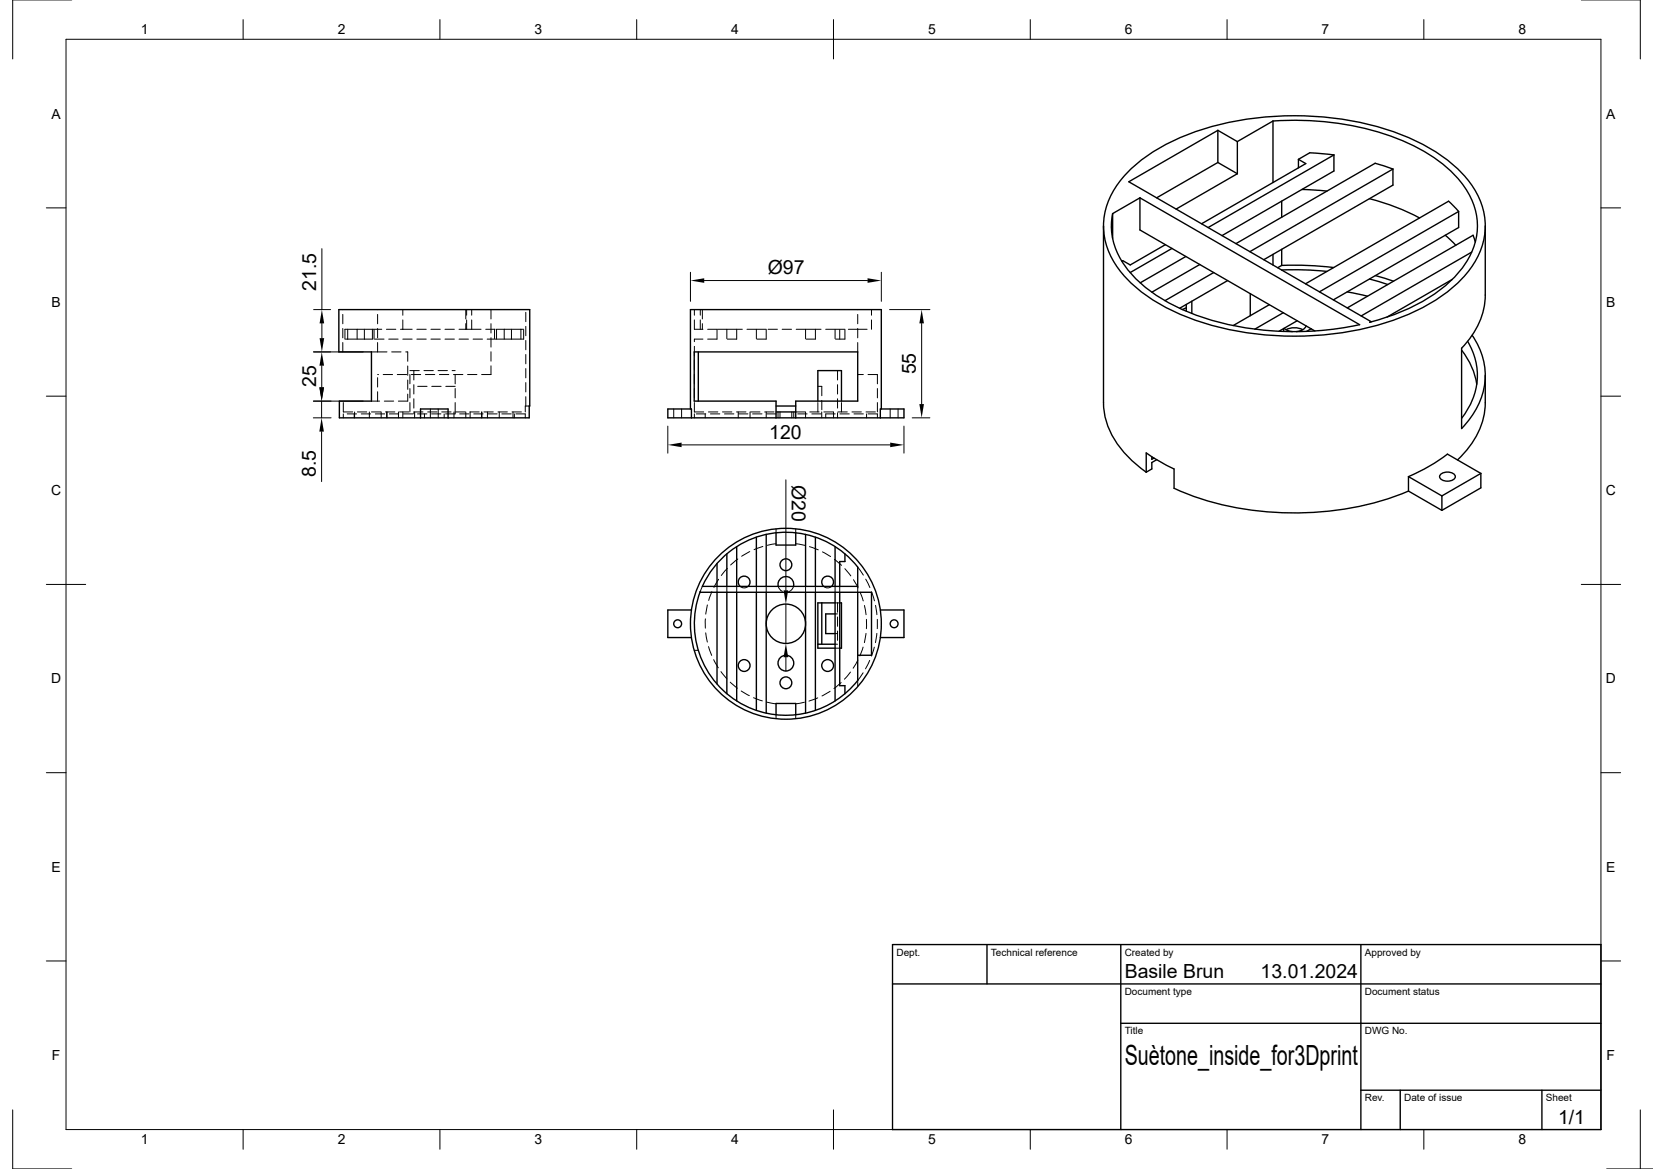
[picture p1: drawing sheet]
<svg xmlns="http://www.w3.org/2000/svg" width="420mm" height="297mm" viewBox="0 0 420 297" stroke-linecap="round" stroke-linejoin="round" font-family="sans-serif">
<!-- layer: Calque 1 -->
<g fill="none" stroke="#000" stroke-width=".25">
<path d="M18.2 0h-15v15M401.8 0h15v15M16.8 10h390v277h-390zM61.8 5v5M111.8 5v5M161.8 5v5M211.8 5v10M261.8 5v5M311.8 5v5M361.8 5v5M11.8 52.8h5M406.8 52.8h5"/>
<path d="M79.7 78.7h4.3M81.8 63.2v15.5M175.4 69.2v7.4M178.9 71.3h41.5M223.9 69.2v7.4M226 78.7h10.3M79.7 89.4h12.6M81.8 92.9v5.5M81.8 82.2v3.7M234.2 82.2v20.5M11.8 100.6h5M79.6 106.2h4.5"/>
<path d="M79.6 101.9h12.7M81.7 101.9v4.3M81.7 109.7v12.7M169.7 108.3v6.8M173.2 113h53M229.7 108.3v6.8M231.8 106.2h4.5M406.8 100.6h5M199.7 121.9v28.1M11.8 148.5h10M199.7 153.5v10M401.8 148.5h10"/>
<path d="M199.7 167v3.5M11.8 196.3h5M406.8 196.3h5M11.8 244.1h5M406.8 244.1h5M3.2 282v15h15M61.8 287v5M111.8 287v5M161.8 287v5M211.8 282v10M261.8 287v5M311.8 287v5"/>
<path d="M361.8 287v5M408.2 297h11.8M416.8 282v15"/>
</g>
<g fill="none" stroke="#000" stroke-width=".35">
<path d="M309.4 33.1l5 2.9M309.4 33.1v8.2M309.4 33.1l-22.6 13.1 61.5 35.5M314.4 36v8.1M323.4 30.7a70.3 70.3 0 0 1 37.5 7.2 28.5 28.5 0 0 1 13.4 13.6 16.7 16.7 0 0 1-3.1 17 40.9 40.9 0 0 1-20.3 12.6l-2.9 .8 .3-.2M323.4 30.7v15.7M323.4 30.7l-9 5.3M338.9 39.4l-31.9 18.4M338.9 39.4l-6.1-.6-2.9 1.7M338.9 39.4v4l-28.4 16.5M280.4 57.4v44.9a20.2 20.2 0 0 0 7 14.5l3.8 3.2M282.7 54.3v6.2"/>
<path d="M287 43.3a49.7 49.7 0 0 1 23-11.7 78.8 78.8 0 0 1 48.5 3.6 35.9 35.9 0 0 1 16.2 13 17.7 17.7 0 0 1-2.4 21.8 45.4 45.4 0 0 1-21.7 12.4 79.2 79.2 0 0 1-51.4-2.8 35.9 35.9 0 0 1-16.1-13 17.7 17.7 0 0 1 2.4-21.7zM289.6 50.3l55.9 32.2a76.5 76.5 0 0 1-44.6-3.7 35.1 35.1 0 0 1-15.8-12.3 16.6 16.6 0 0 1-2.4-12.2M289.6 50.3v8.1l44.5 25.7M289.6 50.3l-6.9 4M309.4 41.3l5 2.8M309.4 41.3l-15.5 9M314.4 44.1l-15.6 9M325.7 51.1v4.1M329.9 40.5l1.9 1.1-26.5 15.3M329.9 40.5v2.1M330.8 48.1l6.4 .4M348 50.5l6.7 2.1 6 2.8"/>
<path d="M353.9 42.9l-36.3 21M353.9 42.9l-4.5-1.4-35.4 20.4M353.9 42.9v4.1l-32.8 19M367.2 59.8l2.7 2.5M370.6 53.7l-35.4 20.4M370.6 53.7l-2.5-2.6-36.4 21M370.6 53.7v4.1l-31.8 18.4M377.4 57.4v17.6a19.6 19.6 0 0 1-6 13.5v20.4a18.4 18.4 0 0 0 5.4-17.8 19.6 19.6 0 0 0-2.8-5.9M86.1 78.7h48.5l-.1 27.5h-48.3v-4.3h8.2v-12.5h-8.3zM296.1 62.2l-8.9 5.1-1.9-1.1-.2 .2M297.8 63.1l-10.6 6.2M301.3 65.2l-11.6 6.7"/>
<path d="M301.4 78.2l-1 .4M301.4 77.4v1.7M302.8 76.5v3.1M304.8 67.2l-12.1 7M308.4 69.2l-12.4 7.2M311.9 71.3l-12.2 7M317.7 74.6v5.6M322.5 77.4l-9.2 5.3M323.4 64.6v2.7M325.6 68.6h5.3l6.3 .4M325.7 67.4h6l7.2 .6M325.7 67.4l-1.1 .6"/>
<path d="M325.7 63.4v4M326.1 79.5l-7.3 4.1M342.3 74.2l5.2 1.1M348 70.9l4.6 1.4M349.5 70l4.6 1.4M369 71l-16.6 9.6M373.9 64.1l-28 16.2M374.8 61.5l-.5-1.7-32 18.4M177.4 89.4v12.5M326.2 83.5v.7M326.3 83.4l.7 .5 1.4 .4M326.8 83.8l1.1-.4 1.3-.1 1.8 .5"/>
<path d="M329.6 81.5l-4.6 2.7M331.9 82.8a2.67 2.67 0 0 1-2.5 1.5M333.1 83.5l-1.1 .7M348.3 81.7v.1M371.4 89a18.6 18.6 0 0 1 3.8 8.6M372.9 86.7a16.6 16.6 0 0 1-1.5 19.6M377.4 95.4v6.9a20.1 20.1 0 0 1-7.1 14.6M106.8 106.2v-2.3h7v2.3M175.4 103.9v-25.2h48.5v25.2M197.2 104.7h5M197.2 103.2h5M202.2 106.2v-4.3h15.7v-12.5h-41.5v12.5h20.8v4.3"/>
<path d="M207.8 101.9v-7.7h6v7.7M223.7 106.2v-2.3h6v2.3h-60v-2.3h6v2.3M291.2 120v-4.9l3 1.9 4.1 2.2v4.8a78 78 0 0 0 47.7 4.5l2.5-.6a63.5 63.5 0 0 0 9.4-3.1M292.7 116v.7l.5-.3M293.9 116.8l-1.2 .7v1.6l-1.5 .9M187.2 138.9v10.1M192.2 136.5v12.5M194.7 135.8v13.2M202.2 135.4v3.1h-5v-3.1M204.7 135.8v13.2M207.2 136.5v12.5M212.2 138.9v10.1"/>
<path d="M357.9 121.1v3.7M357.9 121.1l8.5 4.9M357.9 124.8l8.5 4.9M366.2 120.4a2.81 2.81 0 0 1 3.5 .3 1.12 1.12 0 0 1-1.3 1.5 2.07 2.07 0 0 1-2.6-1.1zM366.4 126v3.7M376.3 120.3l-8.5-4.9a45.3 45.3 0 0 1-9.9 5.7M376.3 120.3v3.7l-9.9 5.7M376.3 120.3l-9.9 5.7M175.7 155h-6v7h6M182.2 143.2v5.8M182.2 150.5v23.3M183 142.3a23.2 23.2 0 0 1 34.9 1.8v4.9h-39.4a23.3 23.3 0 0 1 4.5-6.7z"/>
<path d="M184.7 140.7v8.3M184.7 150.5v25.7M187.2 150.5v27.6M188.1 149a1.5 1.5 0 0 1-.1-2.2 1.5 1.5 0 0 1 2.2 0 1.5 1.5 0 0 1-.1 2.2M192.2 150.5v30M194.7 150.5v30.7M197.7 149a2 2 0 0 1 2-2.5 2 2 0 0 1 1.9 2.5M204.7 150.5v30.7M207.2 150.5v30M208.8 153.2v10.5M209.3 149a1.5 1.5 0 0 1-.1-2.2 1.5 1.5 0 0 1 2.2 0 1.5 1.5 0 0 1-.1 2.2M212.2 156h-2.4v5h2.4"/>
<path d="M212.2 153.2h-4.4v11.5h4.4M212.2 150.5v27.6M213.4 153.2h.4v11.5h-.4M213.4 150.5v23.7h1.3v2M214.7 140.7v2h-1.3v6.3M217.9 150.5v22.4a23.2 23.2 0 0 1-29.7 5.8 23.2 23.2 0 0 1-10.3-28.4v.2h43.5v16h-3.5M223.7 155h6v7h-6M207.8 163.7h4.4M197.2 181.6v-2.9h5v2.9M226.8 240h180v47h-180zM250.8 240v10M284.8 240v47"/>
<path d="M345.8 240v47M226.8 250h180M284.8 260h122M345.8 277h61M355.8 277v10M391.8 277v10"/>
<circle cx="172.2" cy="158.5" r="1"/>
<circle cx="199.7" cy="158.5" r="24.3"/>
<circle cx="199.7" cy="143.5" r="1.5"/>
<circle cx="199.7" cy="158.5" r="5"/>
<circle cx="227.2" cy="158.5" r="1"/>
<circle cx="189.1" cy="169.1" r="1.5"/>
<circle cx="199.7" cy="173.5" r="1.5"/>
<circle cx="199.7" cy="168.5" r="2"/>
<circle cx="210.3" cy="169.1" r="1.5"/>
</g>
<g fill="#000">
<path d="M175.4 71.3l3.5-.6v1.2zM220.4 70.7l3.5 .6-3.5 .6zM81.1 98.4h1.2l-.6 3.5zM81.8 89.4l.5 3.5h-1.1zM81.2 98.4h1.1l-.5 3.5zM81.2 85.9h1.2l-.6 3.5zM81.8 78.7l.6 3.5h-1.2zM234.2 78.7l.6 3.5h-1.2zM81.7 106.2l.6 3.5h-1.2zM169.7 113l3.5-.6v1.2zM226.2 112.4l3.5 .6-3.5 .6zM233.6 102.7h1.2l-.6 3.5z"/>
<path d="M199.1 150h1.2l-.6 3.5zM199.7 163.5l.6 3.5h-1.2z"/>
</g>
<g fill="none" stroke="#000" stroke-width=".25" stroke-dasharray="2.4 1.2">
<path d="M118.3 78.7v5M124.8 78.7v16.5M178.5 78.7v5M87.1 89.4v-10.7M87.6 83.7v2.5M88.3 86.2h-.7M88.3 86.2v-2.5M88.3 83.7h-.7M88.3 83.7h2.4M88.3 86.2h2.4M90.7 83.7v2.5M92.6 86.2h-1.9"/>
<path d="M92.6 86.2v-2.5M92.6 83.7h-1.9M92.6 83.7h2M92.6 86.2h2M94.4 89.4h1.5M94.6 83.7h7.7M94.6 86.2v-2.5M95 86.2v-2.5M95.9 89.4v-10.7M95.9 89.4h7.7M102.3 83.7v-5M102.3 83.7h16"/>
<path d="M103.6 89.4v12.5M104.2 94.2h11.5M105.2 94.2v11M115.7 98.2h-10.5M118.3 83.7h1.5M118.6 83.7v-5M119.8 83.7v-5M119.8 83.7h6.4M124.8 95.2h-28.9M125.7 83.7v2.5M126.2 86.2h-31.6M126.2 83.7h1.9"/>
<path d="M126.2 83.7v2.5M126.2 86.2h1.9M128.1 83.7v2.5M130 83.7h-1.9M130 86.2h-1.9M130 86.2v-2.5M130 83.7h2.4M130 86.2h2.4M132.4 83.7v2.5M133.1 83.7h-.7M133.1 86.2h-.7M133.1 86.2v-2.5"/>
<path d="M176.4 83.7v-5M177.9 83.7v-5M182.2 86.2h-5.8M182.2 86.2v-2.5M182.2 83.7h-5.8M184.7 83.7v2.5M184.7 83.7h-2.5M187.2 86.2h-2.5M187.2 86.2v-2.5M187.2 83.7h-2.5M192.2 83.7v2.5M192.2 83.7h-5"/>
<path d="M194.7 86.2h-2.5M194.7 86.2v-2.5M194.7 83.7h-2.5M204.7 83.7v2.5M204.7 83.7h-10M207.2 86.2h-2.5M207.2 86.2v-2.5M207.2 83.7h-2.5M208.8 98.2h-1M208.8 98.2v7M212.2 83.7v2.5M212.2 83.7h-5"/>
<path d="M212.8 94.2v11M213.4 86.2v-2.5M214.7 86.2h-2.5M214.7 86.2v-2.5M214.7 83.7h-2.5M217.9 89.4v-10.7M217.9 83.7h-3.2M217.9 83.7h3.5M221.4 83.7v-5M222.9 95.2h-5M87.2 106.2v-1M87.2 104.7v-2.8"/>
<path d="M87.2 104.7h46.3M90 105.2v1M90.1 104.7v1.5M93.8 106.2v-1.5M94.4 101.9h1.5M95.9 101.9v-6.7M96.8 106.2v-1.5M98.2 106.2v-1.5M98.3 106.2v-1.5M101.2 106.2v-1.5M102.3 106.2v-1.5M103.6 101.9h-7.7"/>
<path d="M104.2 104.7v-10.5M105.3 104.7v1.5M107.9 105.2v1M109.3 106.2v-2.3M111.3 106.2v-2.3M112.9 105.2v1M115.3 104.7v1.5M115.7 104.7v-10.5M115.7 104.7v.5M118.3 106.2v-1.5M119.5 106.2v-1.5M122.3 106.2v-1.5"/>
<path d="M122.5 106.2v-1.5M123.8 106.2v-1.5M126.8 106.2v-1.5M130.3 104.7v1.5M130.7 106.2v-1M133.5 105.2h-46.3M133.5 105.2v1M133.5 103.2v1.5M133.5 103.2h1M133.6 103.2v-24.5M171.2 106.2v-2.3M173.2 106.2v-2.3"/>
<path d="M176.4 104.7h20.8M176.4 106.2v-1M176.4 104.7v-18.5M179.2 106.2v-1M187.6 106.2v-1.5M190.6 106.2v-1.5M194.7 104.7v1.5M197.2 105.2h-20.8M197.7 106.2v-1.5M198.2 106.2v-1.5M201.2 106.2v-1.5M201.7 106.2v-1.5"/>
<path d="M202.2 104.7h20.7M204.7 104.7v1.5M207.8 104.7v-2.8M208.8 106.2v-1.5M209.8 105.2v1M211.8 106.2v-1.5M212.8 105.2v1M213.8 104.7v-2.8M220.2 106.2v-1M222.9 105.2h-20.7M222.9 106.2v-1M222.9 104.7v-9.5"/>
<path d="M226.2 106.2v-2.3M228.2 106.2v-2.3M197.2 134.4v1M202.2 138.1a20.5 20.5 0 0 1 18 20.4 20.5 20.5 0 0 1-18 20.3M202.2 135.4v-1M178.5 149l-.6 1.3M182.2 150.5v-1.5M184.7 149v1.5M187.2 150.5v-1.5M190.1 149a1.5 1.5 0 0 1-2 0M192.2 149v1.5M194.7 150.5v-1.5"/>
<path d="M201.6 149a2 2 0 0 1-1.9 1.5 2 2 0 0 1-2-1.5M204.7 149v1.5M207.2 150.5v-1.5M211.3 149a1.5 1.5 0 0 1-2 0M212.2 153.2h.6M212.2 149v1.5M212.2 156h.6M212.8 153.2v10.5M213.4 150.5v-1.5M213.4 153.2h-.6M217.9 150.5v-1.5M176.4 165.2h1"/>
<path d="M197.2 178.8a20.5 20.5 0 0 1-18-20.3 20.5 20.5 0 0 1 18-20.4M212.2 164.7h1.2M212.8 163.7h-.6M212.8 161h-.6M217.9 172.9a23.2 23.2 0 0 0 0-28.8M217.9 174.4v-1.5M197.2 182.6v-1M202.2 181.6v1"/>
</g>
<text font-size="7.1" x="285.8" y="270.5">Suètone_inside_for3Dprint</text>
<g font-size="4.9">
<text x="195.1" y="69.7">Ø97</text>
<text x="80.3" y="73.9" transform="rotate(-90 80.3 73.9)">21.5</text>
<text x="232.7" y="95.1" transform="rotate(-90 232.7 95.1)">55</text>
<text x="80.3" y="98.4" transform="rotate(-90 80.3 98.4)">25</text>
<text x="195.5" y="111.6">120</text>
<text x="80.3" y="121.2" transform="rotate(-90 80.3 121.2)">8.5</text>
<text x="201.2" y="123.1" transform="rotate(90 201.2 123.1)">Ø20</text>
<text x="285.8" y="248.5">Basile Brun</text>
<text x="320.3" y="248.5">13.01.2024</text>
<text x="395.9" y="285.6">1/1</text>
</g>
<g font-size="3.5">
<text x="35.8" y="8.7">1</text>
<text x="85.8" y="8.7">2</text>
<text x="135.8" y="8.7">3</text>
<text x="185.8" y="8.7">4</text>
<text x="235.8" y="8.7">5</text>
<text x="285.8" y="8.7">6</text>
<text x="335.8" y="8.7">7</text>
<text x="385.8" y="8.7">8</text>
<text x="13.1" y="30.1">A</text>
<text x="408.1" y="30.1">A</text>
<text x="13.1" y="78">B</text>
<text x="408.1" y="78">B</text>
<text x="13" y="125.8">C</text>
<text x="408" y="125.8">C</text>
<text x="13" y="173.6">D</text>
<text x="408" y="173.6">D</text>
<text x="13.1" y="221.5">E</text>
<text x="408.1" y="221.5">E</text>
<text x="13.2" y="269.3">F</text>
<text x="408.2" y="269.3">F</text>
<text x="35.8" y="290.7">1</text>
<text x="85.8" y="290.7">2</text>
<text x="135.8" y="290.7">3</text>
<text x="185.8" y="290.7">4</text>
<text x="235.8" y="290.7">5</text>
<text x="285.8" y="290.7">6</text>
<text x="335.8" y="290.7">7</text>
<text x="385.8" y="290.7">8</text>
</g>
<g font-size="2.5">
<text x="227.8" y="242.8">Dept.</text>
<text x="251.8" y="242.8">Technical reference</text>
<text x="285.8" y="242.8">Created by</text>
<text x="346.8" y="242.8">Approved by</text>
<text x="285.8" y="252.8">Document type</text>
<text x="346.8" y="252.8">Document status</text>
<text x="285.8" y="262.8">Title</text>
<text x="346.8" y="262.8">DWG No.</text>
<text x="346.8" y="279.8">Rev.</text>
<text x="356.8" y="279.8">Date of issue</text>
<text x="392.8" y="279.8">Sheet</text>
</g>
</svg>
